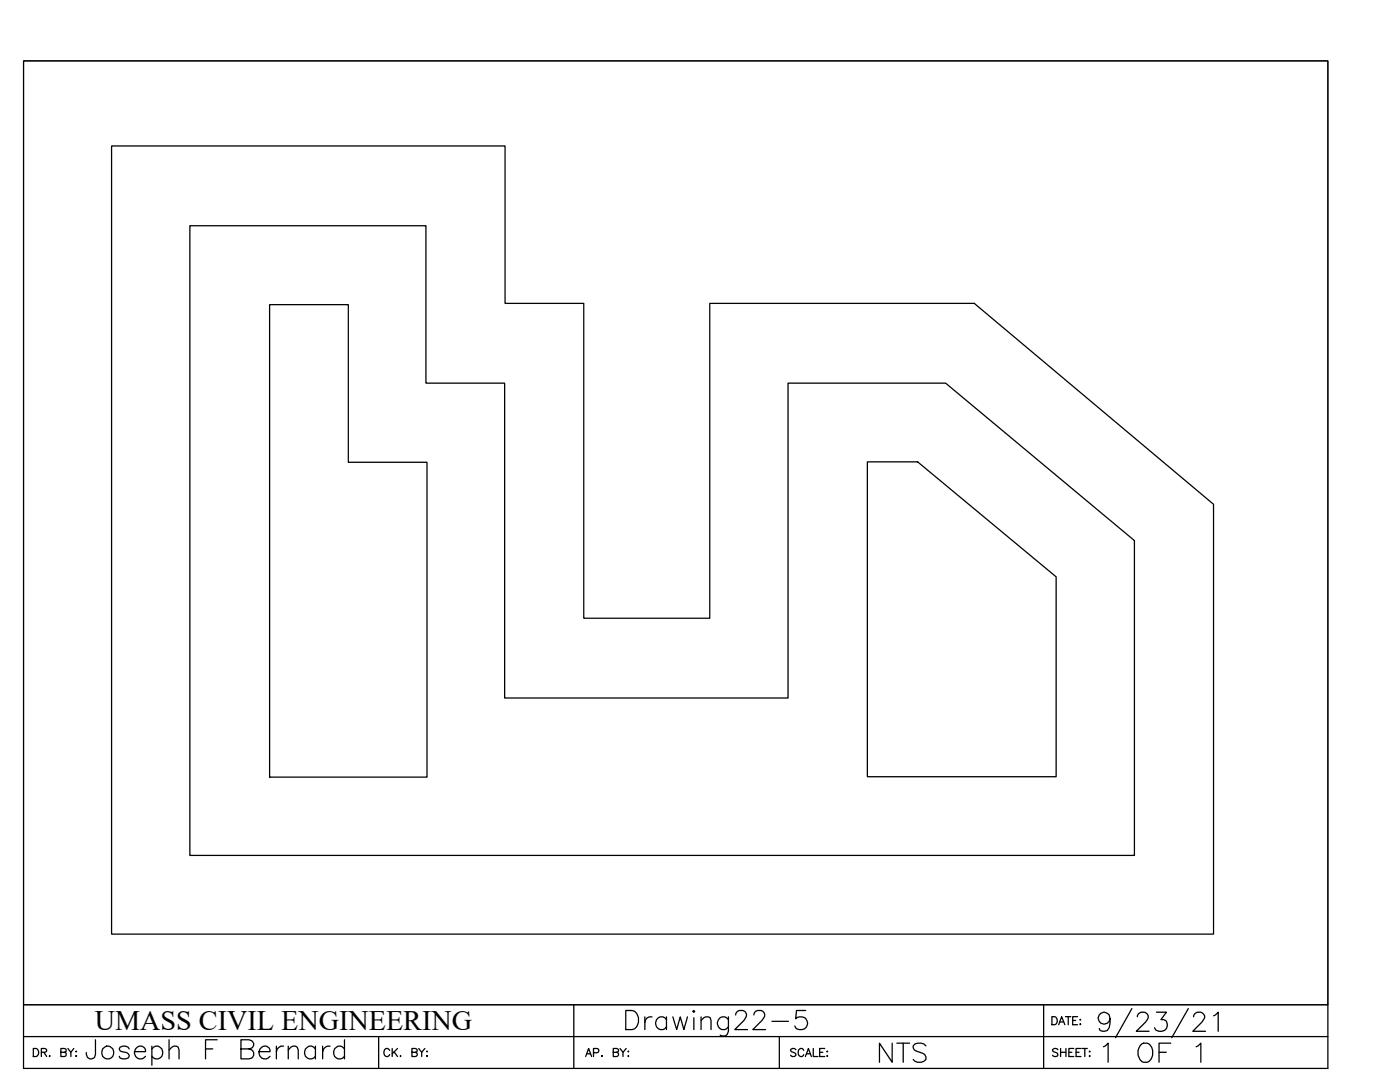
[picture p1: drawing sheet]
<svg xmlns="http://www.w3.org/2000/svg" width="279mm" height="216mm" viewBox="0 0 279 216" stroke-linecap="round" stroke-linejoin="round" font-family="sans-serif">
<!-- layer: 0 -->
<g fill="none" stroke="#000" stroke-width=".25">
<path d="M4.7 12.1h260.3v201.1h-260.3zM22.3 29.1h78.5v31.4h15.7v62.9h25.1v-62.9h52.8l47.8 40.1v85.8h-219.9zM37.9 45h47.1v31.5h15.7v62.8h56.6v-62.8h31.4l37.7 31.4v62.8h-188.5zM53.8 60.8h15.7v31.4h15.7v62.9h-31.4zM173.1 92.2h10l27.7 22.9v39.9h-37.7zM4.7 206.8h260.3M4.7 200.5h260.3M6.6 209.2h.6a.88 .88 0 0 1 .5 .8 .88 .88 0 0 1-.5 .8h-.6zM8.3 210l.8-.1 .2-.4-.4-.3h-.6v1.6M8.8 210l.5 .8M9.8 210.7h.2zM12.1 210l1.1-.2v-.4l-.4-.2h-.7v1.6h.7l.4-.1v-.6l-.4-.1"/>
<path d="M75.6 206.8v6.4M77.8 209.6a.59 .59 0 0 0-.7-.4 .59 .59 0 0 0-.5 .6v.4a.59 .59 0 0 0 .5 .6 .59 .59 0 0 0 .7-.4M78.3 209.2v1.6M78.7 209.9l.6 .9M79.3 209.2l-1 1.1M79.9 210.7v.1zM82.2 210l.9-.1 .2-.4-.4-.3h-.7v1.6h.7l.3-.1 .1-.4-.4-.3M83.6 209.2l.6 .8v.8M84.8 209.2l-.6 .8M85.2 209.8v.1zM85.2 210.7v.1zM114.5 200.5v12.7"/>
<path d="M116.9 210.8l.6-1.6 .6 1.6M117.1 210.3h.8M118.4 210.1l1-.1 .1-.2-.1-.5-1-.1v1.6M120.1 210.7h.1zM155.5 206.8v6.4M208.3 200.5v12.7M209.9 202.9a.87 .87 0 0 1 1 .4 .87 .87 0 0 1-.2 1.1l-.8 .1zM211.3 204.5l.6-1.6 .6 1.6M211.5 203.9h.8M212.6 202.9h1.1M213.2 202.9v1.6M214.1 203.6h.6"/>
<path d="M215.1 202.9h-1v1.6h1"/>
</g>
<path d="M4.7 12.1h260.3v188.4h-260.3z" fill="none" stroke="#000" stroke-width=".2"/>
<text font-size="9.7" x="218.4" y="208.1">9/23/21</text>
<g font-size="8.8">
<text x="123.8" y="207.8">Drawing22-5</text>
<text x="16.2" y="213.8">Joseph F Bernard</text>
</g>
<g font-size="7.1">
<text x="174.6" y="213.1">NTS</text>
<text x="219.4" y="213.1">1 OF 1</text>
</g>
<text font-size="5.6" x="18.9" y="205.5">UMASS CIVIL ENGINEERING</text>
<g font-size="4.4">
<text x="157" y="212">SCALE:</text>
<text x="209.2" y="212">SHEET:</text>
</g>
</svg>
